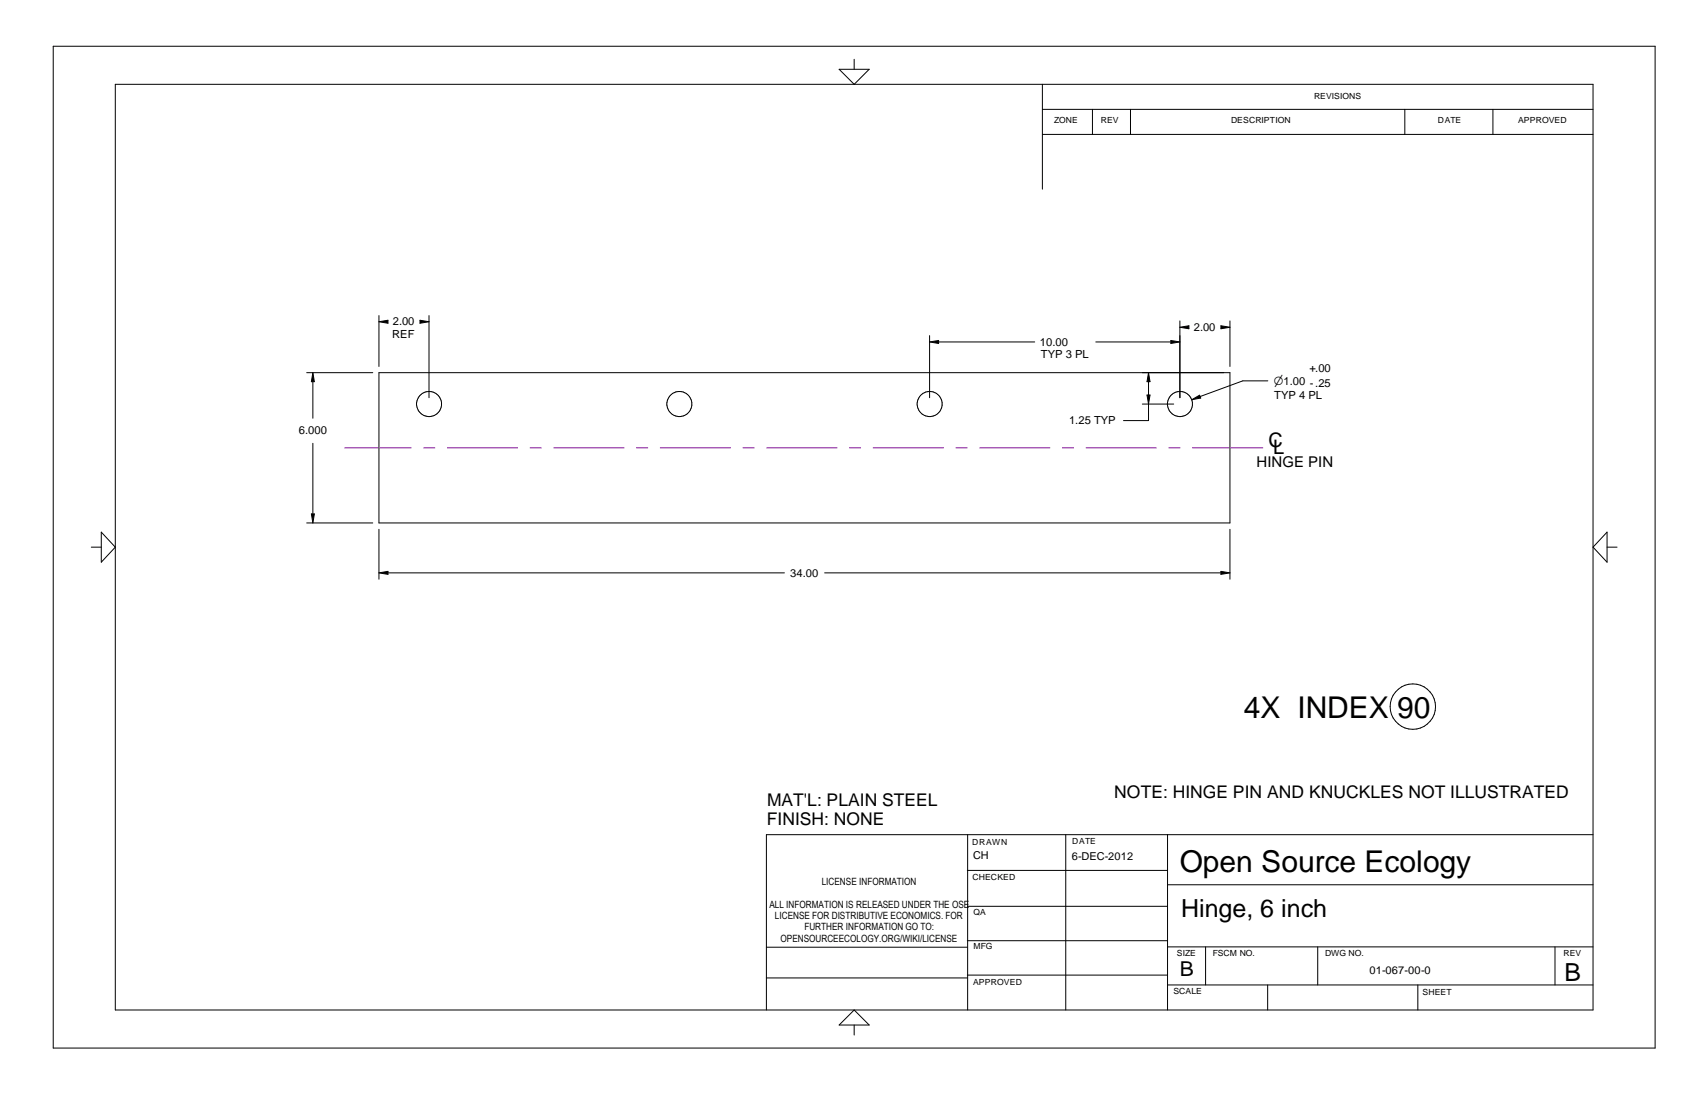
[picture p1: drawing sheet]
<svg xmlns="http://www.w3.org/2000/svg" width="432mm" height="279mm" viewBox="0 0 432 279" stroke-linecap="round" stroke-linejoin="round" font-family="sans-serif">
<g fill="none" stroke="#000" stroke-width=".25">
<path d="M13.5 11.7h406.4v254h-406.4zM212.9 17.6h7.6l-3.8 3.8zM216.7 15v2.6M29.3 21.4h374.9v234.7h-374.9zM264.5 27.7h139.7M264.5 34.1h139.7M264.5 21.4v26.6M277.2 27.7v6.4M286.8 27.7v6.4M356.4 27.7v6.4M378.8 27.7v6.4M77.8 94.5h16.8"/>
<path d="M79.4 96.8v9.2M79.4 94.5l.4 2.3h-.8zM96.1 94.5h215.9v38.1h-215.9zM96.1 80v12.9M96.1 81.6l2.3-.4v.8zM106.6 81.2l2.2 .4-2.2 .4zM108.8 80v20.8M235.8 85.1v15.7M235.8 86.7l2.3-.4v.8zM238.1 86.7h24.4M278 86.7h19.1M291.4 94.5l.4 2.3h-.8z"/>
<path d="M291.4 96.8v3.4M297.1 86.3l2.2 .4-2.2 .4zM299.3 81.4v19.4M299.3 83l2.3-.4v.8zM309.8 82.6l2.2 .4-2.2 .4zM312 81.4v11.5M321.6 96.6h-6.3l-10.8 3.9M79.4 112.4v17.9M289.8 102.4h8M291 100.2h.8l-.4 2.2zM291.4 102.4v4.2h-6.4M302.3 101.3l2-1.1 .3 .7z"/>
<path d="M23.2 138.7h2.5M25.7 134.9l3.6 3.8-3.6 3.8zM77.8 132.6h16.8M79 130.3h.8l-.4 2.3zM96.1 134.2v12.7M312 134.2v12.7M407.7 134.9v7.6l-3.5-3.8zM407.7 138.7h2.6M96.1 145.2l2.3-.3v.7zM98.4 145.2h100.6M209.2 145.2h100.6M309.8 144.9l2.2 .3-2.2 .4z"/>
<path d="M245.5 211.6v44.5M270.4 211.6v44.5M296.2 211.6v44.5M404.2 211.6h-209.8v44.5M245.4 229.8h50.8M245.4 220.7h50.8M245.4 238.5h50.8M296.2 224.3h108M194.4 247.9h51M194.4 240.2h51M216.7 256.1l3.8 3.8h-7.6zM216.7 259.9v2.5"/>
<path d="M245.4 247.2h50.8M296.2 249.7h108M296.2 240.1h108M305.9 240.1v9.6M321.6 249.7v6.4M334.3 240.1v9.6M359.7 249.7v6.4M394.5 240.1v9.6"/>
<circle cx="108.9" cy="102.4" r="3.2"/>
<circle cx="172.4" cy="102.4" r="3.2"/>
<circle cx="235.9" cy="102.4" r="3.2"/>
<circle cx="299.4" cy="102.4" r="3.2"/>
<circle cx="358.4" cy="179.2" r="5.8"/>
</g>
<g fill="#000">
<path d="M79 94.5h.8v2.3h-.8zM96.1 81.2h2.3v.8h-2.3zM106.6 81.2h2.2v.8h-2.2zM235.8 86.4h2.3v.7h-2.3zM291 94.5h.8v2.3h-.8zM297.1 86.4h2.2v.7h-2.2zM299.3 82.6h2.3v.8h-2.3zM309.8 82.6h2.2v.8h-2.2zM291 100.2h.8v2.2h-.8zM302.4 100.2h2.2v1.1h-2.2zM79 130.3h.8v2.3h-.8zM96.1 144.9h2.3v.7h-2.3z"/>
<path d="M309.8 144.9h2.2v.7h-2.2z"/>
</g>
<path d="M320.5 113.5h-233.1" fill="none" stroke="#801196" stroke-width=".25" stroke-dasharray="18 3 3 3" stroke-linecap="butt"/>
<g font-size="7.6">
<text x="315.6" y="181.9">4X INDEX 90</text>
<text x="299.3" y="221.1">Open Source Ecology</text>
</g>
<g font-size="6.3">
<text x="299.6" y="232.6">Hinge, 6 inch</text>
<text x="396.9" y="248.7">B</text>
</g>
<text font-size="5.2" x="299.3" y="247.6">B</text>
<g font-size="5.1">
<text x="321.8" y="113.5">C</text>
<text x="323" y="115.1">L</text>
</g>
<g font-size="4.4">
<text x="282.7" y="202.3">NOTE: HINGE PIN AND KNUCKLES NOT ILLUSTRATED</text>
<text x="194.6" y="209.3">FINISH: NONE</text>
<text x="194.6" y="204.3">MAT'L: PLAIN STEEL</text>
</g>
<text font-size="3.8" x="318.8" y="118.4">HINGE PIN</text>
<g font-size="2.8">
<text x="99.7" y="82.5">2.00</text>
<text x="302.9" y="83.9">2.00</text>
<text x="99.5" y="85.7">REF</text>
<text x="263.8" y="87.6">10.00</text>
<text x="264.1" y="90.8">TYP 3 PL</text>
<text x="332.2" y="94.4">+.00</text>
<text x="323.2" y="97.6">n1.00 -.25</text>
<text x="323.3" y="101.2">TYP 4 PL</text>
<text x="271.2" y="107.6">1.25 TYP</text>
<text x="75.8" y="110.2">6.000</text>
<text x="200.5" y="146.2">34.00</text>
<text x="246.9" y="217.7">CH</text>
<text x="271.9" y="217.9">6-DEC-2012</text>
<text x="347.4" y="246.9">01-067-00-0</text>
</g>
<g font-size="2.5">
<text x="208.5" y="224.4">LICENSE INFORMATION</text>
<text x="195.2" y="230.1">ALL INFORMATION IS RELEASED UNDER THE OSE</text>
<text x="196.6" y="233">LICENSE FOR DISTRIBUTIVE ECONOMICS. FOR</text>
<text x="198" y="238.7">OPENSOURCEECOLOGY.ORG/WIKI/LICENSE</text>
<text x="204.1" y="235.8">FURTHER INFORMATION GO TO:</text>
</g>
<g font-size="2.1">
<text x="333.4" y="25">REVISIONS</text>
<text x="267.5" y="31.2">ZONE</text>
<text x="279.3" y="31.2">REV</text>
<text x="312.3" y="31.2">DESCRIPTION</text>
<text x="364.7" y="31.2">DATE</text>
<text x="385.1" y="31.2">APPROVED</text>
<text x="246.7" y="214.2">DRAWN</text>
<text x="272" y="213.9">DATE</text>
<text x="246.8" y="223.1">CHECKED</text>
<text x="247" y="231.9">QA</text>
<text x="247" y="240.6">MFG</text>
<text x="298.6" y="242.4">SIZE</text>
<text x="307.7" y="242.4">FSCM NO.</text>
<text x="336.2" y="242.4">DWG NO.</text>
<text x="396.6" y="242.4">REV</text>
<text x="246.9" y="249.6">APPROVED</text>
<text x="297.7" y="252.1">SCALE</text>
<text x="360.9" y="252.2">SHEET</text>
</g>
</svg>
